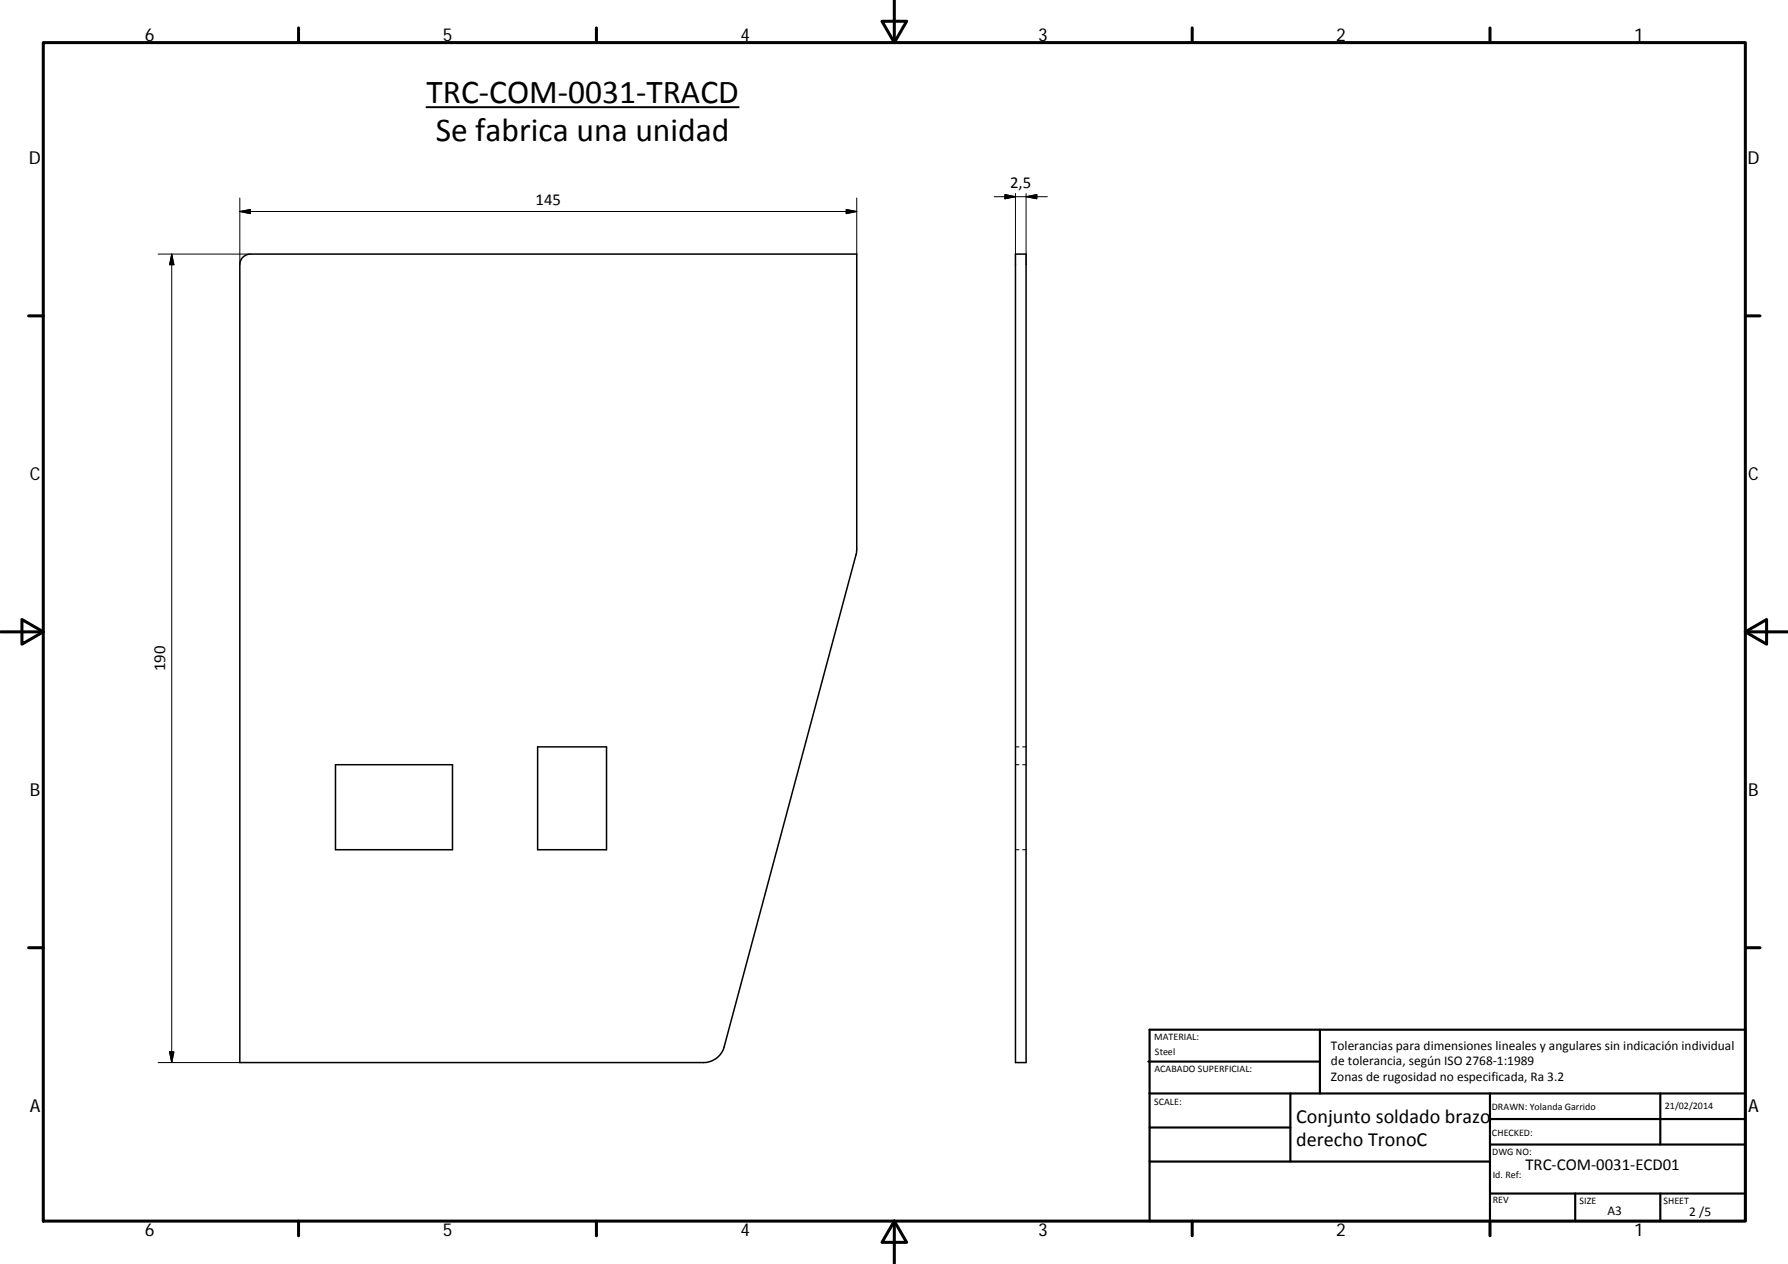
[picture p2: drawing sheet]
<svg xmlns="http://www.w3.org/2000/svg" width="420mm" height="297mm" viewBox="0 0 420 297" stroke-linecap="round" stroke-linejoin="round" font-family="sans-serif">
<path d="M238.6 59.7h2.5v190h-2.5zM56.9 60.6l.9-.7 1-.2h142.5v70.2l-31.1 116.1a5 5 0 0 1-4.9 3.7h-108.9v-187.5v-.7zM78.8 179.7h27.5v20h-27.5zM126.3 175.5h16.2v24.2h-16.2z" fill="none" stroke="#000" stroke-width=".36"/>
<g fill="none" stroke="#000" stroke-width=".23">
<path d="M37.2 59.7h21.6M40.4 59.7v190M40.4 59.7l.5 2.5h-1.1zM56.4 49.7l2.4-.5v1zM56.4 49.7h144.9M56.4 46.5v15.7M198.8 49.2l2.5 .5-2.5 .5zM201.3 46.5v13.2M233.6 46.2h12.5M236.1 45.7l2.5 .5-2.5 .5zM238.6 45.5v16.7M241.1 46.2l2.5-.5v1z"/>
<path d="M241.1 45.5v16.7M238.6 175.5h.9M238.6 179.7h.9M240.3 175.5h.8M240.3 179.7h.8M238.6 199.7h.9M240.3 199.7h.8M37.2 249.7h19.2M39.8 247.2h1.1l-.5 2.5z"/>
</g>
<g fill="none" stroke="#000" stroke-width=".71">
<path d="M10.2 10h399.9v277h-399.9zM70.2 6.6v3.4M140.2 6.6v3.4M207.3 5h5.8l-2.9 5zM210.2 0v10M280.2 6.6v3.4M350.1 6.6v3.4M6.7 74.2h3.5M410.1 74.2h3.5M.2 148.5h10M5.2 145.6l5 2.9-5 2.9zM410.1 148.5l5-2.9v5.8z"/>
<path d="M410.1 148.5h10M6.7 222.7h3.5M410.1 222.7h3.5M70.2 287v3.4M140.2 287v3.4M210.2 287l2.9 5h-5.8zM210.2 287v10M280.2 287v3.4M350.1 287v3.4"/>
</g>
<g fill="none" stroke="#000" stroke-width=".51">
<path d="M269.8 249.5h40.4M270.1 242h140v45h-140zM270.1 257h140M303.2 257v16M310.2 242v15M350.1 257v30M390.2 257v12M270.1 265h33.1M270.1 273h80M350.1 269h60M350.1 263h60M350.1 280.5h60"/>
<path d="M370.2 280.5v6.5M390.2 280.5v6.5"/>
</g>
<path d="M100.2 25.2h73.4" fill="none" stroke="#000" stroke-width=".46"/>
<path d="M56.4 49.7l2.4-.5v1zM198.8 49.2l2.5 .5-2.5 .5zM236.1 45.7l2.5 .5-2.5 .5zM241.1 46.2l2.5-.5v1zM40.4 59.7l.5 2.5h-1.1zM39.8 247.2h1.1l-.5 2.5z" fill="#000" stroke="#000" stroke-width=".23"/>
<g font-size="7.9">
<text x="100.2" y="24.1">TRC‐COM‐0031‐TRACD</text>
<text x="102.4" y="33.1">Se fabrica una unidad</text>
</g>
<g font-size="4.7">
<text x="304.6" y="263.9">Conjunto soldado brazo</text>
<text x="304.6" y="269.3">derecho TronoC</text>
</g>
<g font-size="4.2">
<text x="34" y="9.6">6</text>
<text x="104" y="9.6">5</text>
<text x="174" y="9.6">4</text>
<text x="244" y="9.6">3</text>
<text x="314" y="9.6">2</text>
<text x="384" y="9.6">1</text>
<text x="6.8" y="38.7">D</text>
<text x="410.6" y="38.7">D</text>
<text x="7" y="112.9">C</text>
<text x="410.8" y="112.9">C</text>
<text x="7" y="187.1">B</text>
<text x="410.8" y="187.1">B</text>
<text x="7" y="261.3">A</text>
<text x="410.8" y="261.3">A</text>
<text x="34" y="290.4">6</text>
<text x="104" y="290.4">5</text>
<text x="174" y="290.4">4</text>
<text x="244" y="290.4">3</text>
<text x="314" y="290.4">2</text>
<text x="384" y="290.4">1</text>
</g>
<g font-size="3.9">
<text x="237.4" y="44.2">2,5</text>
<text x="125.9" y="48.2">145</text>
<text x="38.8" y="157.7" transform="rotate(-90 38.8 157.7)">190</text>
<text x="358.5" y="274.9">TRC‐COM‐0031‐ECD01</text>
</g>
<g font-size="3.1">
<text x="312.8" y="246.8">Tolerancias para dimensiones lineales y angulares sin indicación individual</text>
<text x="312.8" y="250.4">de tolerancia, según ISO 2768‐1:1989</text>
<text x="312.8" y="254">Zonas de rugosidad no especificada, Ra 3.2</text>
<text x="377.7" y="285.6">A3</text>
<text x="397" y="285.8">2 /5</text>
</g>
<g font-size="2.4">
<text x="271.2" y="244.4">MATERIAL:</text>
<text x="271.3" y="251.9">ACABADO SUPERFICIAL:</text>
<text x="271.4" y="247.9">Steel</text>
<text x="271.2" y="259.7">SCALE:</text>
<text x="350.6" y="260.9">DRAWN: Yolanda Garrido</text>
<text x="391.2" y="260.6">21/02/2014</text>
<text x="350.6" y="267">CHECKED:</text>
<text x="350.6" y="271.4">DWG NO:</text>
<text x="350.8" y="276.8">Id. Ref:</text>
<text x="350.8" y="282.8">REV</text>
<text x="371.2" y="282.9">SIZE</text>
<text x="390.9" y="282.9">SHEET</text>
</g>
</svg>
